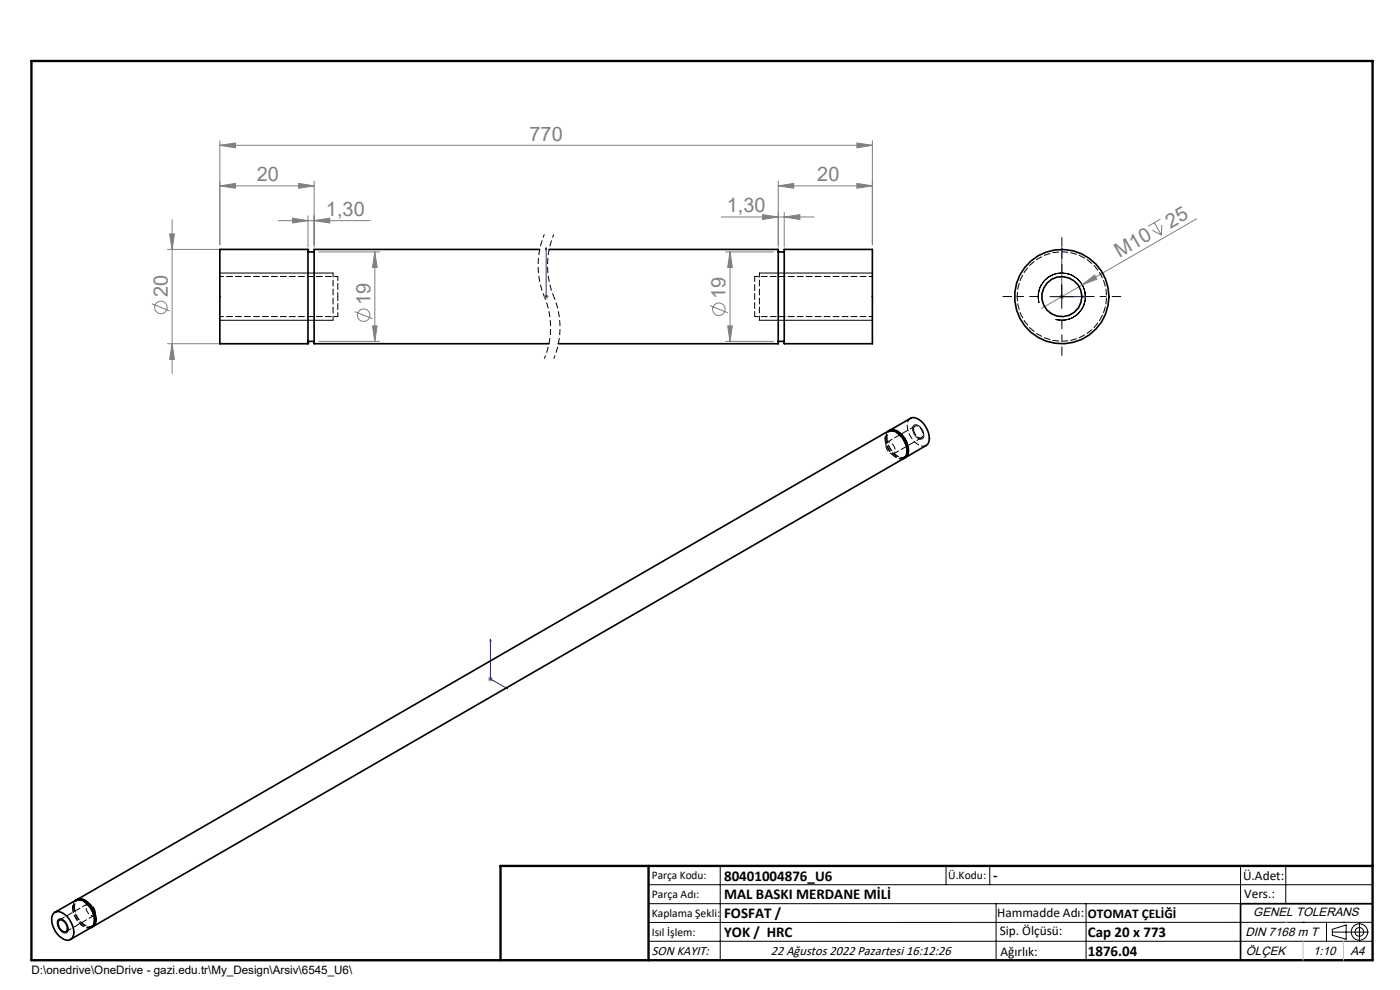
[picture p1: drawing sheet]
<svg xmlns="http://www.w3.org/2000/svg" width="297mm" height="210mm" viewBox="0 0 297 210" stroke-linecap="round" stroke-linejoin="round" font-family="sans-serif">
<g fill="none" stroke="#808080" stroke-width=".21">
<path d="M46.6 39.4l3.4-.5v1zM46.6 39.4h20M46.6 30.8l3.4-.5v1.1zM46.6 29.8v22.1M46.6 30.8h138.5M63.4 38.9l3.2 .5-3.2 .5zM66.6 38.4v14M165.1 39.4l3.3-.5v1zM165.1 39.4h20M165.1 38.4v14M181.8 30.3l3.3 .5-3.3 .6zM181.8 38.9l3.3 .5-3.3 .5z"/>
<path d="M185.1 29.8v22.1M35.5 52.9h30.2M36 49.6h1l-.5 3.3zM36.5 46.6v32.7M59 46.8h19.5M62.1 46.3l3.2 .5-3.2 .5zM65.3 45.8v6.6M66.6 46.8l3.4-.5v1zM67.6 53.4h12.9M79.5 53.4l.5 3.3h-1zM79.5 53.4v19M153 46h19.7"/>
<path d="M153.9 53.4h10.2M154.9 53.4l.5 3.3h-1zM154.9 53.4v19M161.8 45.5l3.3 .5-3.3 .6zM166.4 46l3.3-.5v1.1zM166.4 45v7.4M244.5 48.9l1.9 1M244.9 47.2l1.5 2.7M246.2 46.5l-2.6 1.5M246.5 47.7l-.1 2.2M253.9 46.4l-24.3 14M32.2 64.4l3.8 1.6"/>
<path d="M35.5 72.9h30.2M36.5 72.9l.5 3.3h-1zM67.6 72.4h12.9M75.2 66.1l3.8 1.5M79 69.1h1l-.5 3.3zM115.4 62.9h1M115.5 62.6l.7 .7M115.9 62.4v1M116.2 62.6l-.7 .7M150.6 64.8l3.8 1.5M153.9 72.4h10.2M154.4 69.1h1l-.5 3.3z"/>
<path d="M224.8 62.9h.9M224.9 62.6l.7 .7M225.2 62.4v1M225.6 62.6l-.7 .7M229.6 60.4l2.6-2.1 .5 .9zM229.6 60.4l-8.7 5M103.5 144h1.1M103.7 143.7l.7 .7M104 143.5v1M104.4 143.7l-.7 .7"/>
<circle cx="34.1" cy="65.2" r="1.33"/>
<circle cx="77.1" cy="66.9" r="1.32"/>
<circle cx="152.5" cy="65.6" r="1.32"/>
</g>
<path d="M115.5 49.7a17.1 17.1 0 0 0 0 13.2M117.5 49.7a17.1 17.1 0 0 0 0 13.2M115.5 62.9a17.1 17.1 0 0 1 0 13.2M117.5 62.9a17.1 17.1 0 0 1 0 13.2" fill="none" stroke="#000" stroke-width=".21" stroke-dasharray="1.3 .6" stroke-dashoffset=".5" stroke-linecap="butt"/>
<g fill="none" stroke="#000" stroke-width=".21">
<path d="M46.6 57.9h24.1M161.1 57.9h24M46.6 67.9h24.1M161.1 67.9h24M220.4 64.2a5 5 0 0 1 4.4-6.2 5 5 0 0 1 5.4 5.4 5 5 0 0 1-6.3 4.4M222.7 62.9h5.1M225.2 60.4v5M194 90.2a2.06 2.06 0 0 1 2 2.2 .78 .78 0 0 1-.6 .8 .78 .78 0 0 1-.9-.5 1.89 1.89 0 0 1-.5-2.5zM12.3 195a1.16 1.16 0 0 1 1.7 .7 1.56 1.56 0 0 1 0 2.2 2.07 2.07 0 0 1-1.7-2.9zM137.6 187.7h153.6M137.6 191.7h153.6M137.6 199.7h153.6"/>
<path d="M152.8 183.7v20M200.7 183.7v4M210 183.7v4M211.3 191.7v12M230.4 191.7v12M263.2 183.7v20M272.8 183.7v8M276.4 195.6h.1M281.4 195.6v4.1M282.6 197.7h7.8M282.6 197.1l3-.9v3l-3-.8zM285 195.6h.1"/>
<path d="M288.4 195.8v3.8M291.2 195.6l-153.6 .1"/>
<circle cx="288.4" cy="197.7" r="1.74"/>
<circle cx="288.4" cy="197.7" r=".93"/>
</g>
<path d="M115.9 52.6v.5v-.5M115.9 52.6v10.3M225.2 52.6v10.3h5.2M225.2 52.6l.2 .5h-.3zM115.9 62.8v.2zM115.9 62.9h.1M229.9 62.8l.5 .1-.5 .1zM104 135.6l.1 .4-.1-.1zM104 135.6v8.4l3.7 2.1M107.4 145.8l.3 .3-.3-.1z" fill="none" stroke="#00f" stroke-width=".21"/>
<path d="M106.2 203.7h185" fill="none" stroke="#000" stroke-width=".25"/>
<path d="M291.2 191.7h-28v12" fill="none" stroke="#000" stroke-width=".35"/>
<path d="M6.7 12.9h284.5v190.8h-284.5zM137.6 183.7v20M291.2 183.7h-185v20" fill="none" stroke="#000" stroke-width=".5"/>
<path d="M272.8 195.6h.1M276.4 199.7v4M285 199.7v4" fill="none" stroke="#c0c0c0" stroke-width=".21"/>
<path d="M225.3 57.9v-7.5M220.3 62.9h-7.5M225.3 67.9v7.5M230.3 62.9h7.5" fill="none" stroke="#000" stroke-width=".21" stroke-dasharray="15.2 1.3 1.3 1.3" stroke-dashoffset="13.4"/>
<path d="M161.1 57.9v10M70.7 67.9v-10" fill="none" stroke="#000" stroke-width=".21" stroke-dasharray="1.3 .6" stroke-dashoffset=".4"/>
<g fill="#00f">
<path d="M115.9 62.8v.2zM115.9 52.6v.5z"/>
<path d="M107.4 145.8l.3 .3-.3-.1zM104 135.6l.1 .4-.1-.1z"/>
<path d="M229.9 62.8l.5 .1-.5 .1zM225.2 52.6l.2 .5h-.3z"/>
</g>
<g fill="#808080">
<path d="M229.6 60.4l2.6-2.1 .5 .9z"/>
<path d="M63.4 38.9l3.2 .5-3.2 .5zM46.6 39.4l3.4-.5v1zM66.6 46.8l3.4-.5v1zM62.1 46.3l3.2 .5-3.2 .5zM166.4 46l3.3-.5v1.1zM161.8 45.5l3.3 .5-3.3 .6z"/>
<path d="M46.6 30.8l3.4-.5v1.1zM181.8 30.3l3.3 .5-3.3 .6zM165.1 39.4l3.3-.5v1zM181.8 38.9l3.3 .5-3.3 .5z"/>
<path d="M36 49.6h1l-.5 3.3zM36.5 72.9l.5 3.3h-1zM79.5 53.4l.5 3.3h-1zM79 69.1h1l-.5 3.3zM154.9 53.4l.5 3.3h-1zM154.4 69.1h1l-.5 3.3z"/>
</g>
<g fill="none" stroke="#000" stroke-width=".35">
<path d="M46.6 52.9h18.7v20h-18.7zM65.3 53.4h1.3M114.5 52.9h-47.9v20h49.9M116.5 52.9h48.6v20h-46.7M165.1 53.4h1.3M166.4 52.9h18.7v20h-18.7zM65.3 72.4h1.3M165.1 72.4h1.3M188.6 91.4a1.98 1.98 0 0 1 2.6 .6 4.5 4.5 0 0 1 1.3 4.6l-.6 .5M188.7 91.3l4.4-2.5a2.62 2.62 0 0 1 3.1 1.4 3.9 3.9 0 0 1 .6 4.1l-4.7 2.8M189.1 91.3a3.6 3.6 0 0 1 3.3 3.1 2.26 2.26 0 0 1-.2 2.3M11.5 193.6a1.87 1.87 0 0 1 2.4 .5 4.7 4.7 0 0 1 1.6 4.6 1.45 1.45 0 0 1-2.5 .2 4.5 4.5 0 0 1-1.8-5z"/>
<path d="M11.6 193.5l4.5-2.5a2.08 2.08 0 0 1 2.4 .7 4.8 4.8 0 0 1 1.5 4.2l-.4 .7-4.6 2.7M12.6 195.2a1.66 1.66 0 0 1 1.7 2.1l-.2 .2a1.49 1.49 0 0 1-1.8-1.5zM16.2 190.9l.1-.1a2.33 2.33 0 0 1 2.9 1.2 4 4 0 0 1 .9 4.1l-.6 .5M16.4 190.8l172-99.3a2.81 2.81 0 0 1 3.2 1.7 3.3 3.3 0 0 1 .3 3.9l-172.2 99.5M16.8 190.8a3.9 3.9 0 0 1 3.4 3.6 2.09 2.09 0 0 1-.3 1.8"/>
<circle cx="225.3" cy="62.9" r="10"/>
<circle cx="225.3" cy="62.9" r="4.3"/>
</g>
<path d="M160.1 58.7v8.5M191.8 97.2a2.58 2.58 0 0 1-3.1-1.4l-.8-1.7-.2-1.1M192.3 96.7a1.64 1.64 0 0 1-2.3-.3l-.8-.8-.7-1.1-.3-1.6M193.1 88.7a2.69 2.69 0 0 0-.1 3.5 3.5 3.5 0 0 0 3.2 2.4l.3-.1M19.4 196.7a2.58 2.58 0 0 1-3-1.4l-.9-1.7-.1-1.1M19.9 196.2a1.64 1.64 0 0 1-2.3-.3l-.8-.8-.6-1.1-.4-1.6" fill="none" stroke="#000" stroke-width=".21" stroke-dasharray="1.3 .6" stroke-dashoffset=".2"/>
<path d="M71.7 58.7h-25M185.1 58.7h-25M46.7 67.2h25M160.1 67.2h25" fill="none" stroke="#000" stroke-width=".21" stroke-dasharray="1.3 .6" stroke-dashoffset=".5"/>
<path d="M71.7 62.9v-4.2M71.7 67.2v-4.3M215.8 62.9a9.5 9.5 0 0 1 13.7-8.5 9.5 9.5 0 0 1 1.6 16 9.5 9.5 0 0 1-15.1-5.6l-.2-1.9" fill="none" stroke="#000" stroke-width=".21" stroke-dasharray="1.3 .6" stroke-dashoffset=".4"/>
<path d="M187.7 93a1.68 1.68 0 0 1 .7-1.6M15.4 192.5a1.68 1.68 0 0 1 .7-1.5" fill="none" stroke="#000" stroke-width=".21" stroke-dasharray="1.3 .6" stroke-dashoffset=".9"/>
<path d="M187.9 94.4a.66 .66 0 0 1 .5-.7 .66 .66 0 0 1 .7 .3l.6 .6a1.02 1.02 0 0 1-.3 1.7 1.86 1.86 0 0 1-1.5-1.9M193.8 91a.66 .66 0 0 1 .5-.7 .66 .66 0 0 1 .7 .3l.5 .6a1.02 1.02 0 0 1-.2 1.7 1.86 1.86 0 0 1-1.5-1.9M20.2 193.6a1.66 1.66 0 0 0-1.7-1.8 1.69 1.69 0 0 0 1.3 2.4l.4-.3v-.3" fill="none" stroke="#000" stroke-width=".21" stroke-dasharray="1.3 .6" stroke-dashoffset="-.1"/>
<path d="M188.2 92.9a1.47 1.47 0 0 1 .9-1.6M15.8 192.4a1.47 1.47 0 0 1 1-1.6" fill="none" stroke="#000" stroke-width=".21" stroke-dasharray="1.3 .6" stroke-dashoffset=".6"/>
<path d="M187.9 93a1.36 1.36 0 0 1 .6-1.4 1.36 1.36 0 0 1 1.6 .1 4.5 4.5 0 0 1 2.1 4.8 1.33 1.33 0 0 1-2.1 .4 4.9 4.9 0 0 1-2.2-3.9M191.9 97.1a3.2 3.2 0 0 1-3.2-2.1l-.5-1.1-.2-1.1M15.5 192.5a1.36 1.36 0 0 1 .6-1.4 1.36 1.36 0 0 1 1.6 .2 4.5 4.5 0 0 1 2.1 4.7 1.33 1.33 0 0 1-2.1 .4 4.9 4.9 0 0 1-2.2-3.9M19.5 196.6a3.2 3.2 0 0 1-3.2-2l-.5-1.2-.1-1.1" fill="none" stroke="#000" stroke-width=".21" stroke-dasharray="1.3 .6" stroke-dashoffset=".3"/>
<path d="M188 92.8a1.75 1.75 0 0 1 .6-1.4M15.7 192.3a1.75 1.75 0 0 1 .5-1.4" fill="none" stroke="#000" stroke-width=".21" stroke-dasharray="1.3 .6" stroke-dashoffset=".8"/>
<path d="M189.6 96.2l5.9-3.4M194.1 90.4l-5.9 3.4M14 197.6l5.9-3.4M18.5 191.8l-5.9 3.4" fill="none" stroke="#000" stroke-width=".21" stroke-dasharray="1.3 .6" stroke-dashoffset=".1"/>
<path d="M188.8 91.4l-.3 .2M191.7 97.1l.3-.2M16.5 190.9l-.4 .2M19.3 196.6l.3-.2" fill="none" stroke="#000" stroke-width=".21" stroke-dasharray="1.3 .6"/>
<g font-size="4.2" fill="#808080">
<text x="112.3" y="29.9">770</text>
<text x="54.5" y="38.5">20</text>
<text x="173.4" y="38.5">20</text>
<text x="69.2" y="45.8">1,30</text>
<text x="154.2" y="45.1">1,30</text>
<text x="248.3" y="48.5" transform="rotate(-30 248.3 48.5)">25</text>
<text x="237.5" y="54.8" transform="rotate(-30 237.5 54.8)">M10</text>
<text x="35.6" y="63" transform="rotate(-90 35.6 63)">20</text>
<text x="78.6" y="64.7" transform="rotate(-90 78.6 64.7)">19</text>
<text x="153.9" y="63.4" transform="rotate(-90 153.9 63.4)">19</text>
</g>
<g font-size="3.2">
<text x="153.6" y="186.8">80401004876_U6</text>
<text x="153.6" y="190.8">MAL BASKI MERDANE MİLİ</text>
<text x="210.7" y="186.6">-</text>
<text x="153.6" y="194.8">FOSFAT /</text>
<text x="153.6" y="198.8">YOK / HRC</text>
<text x="230.8" y="198.7">Cap 20 x 773</text>
<text x="230.8" y="202.8">1876.04</text>
</g>
<g font-size="2.8">
<text x="263.7" y="186.7">Ü.Adet:</text>
<text x="263.9" y="190.5">Vers.:</text>
<text x="211.5" y="194.5">Hammadde Adı:</text>
<text x="230.8" y="194.7">OTOMAT ÇELİĞİ</text>
<text x="138.3" y="202.6">SON KAYIT:</text>
<text x="163.6" y="202.6">22 Ağustos 2022 Pazartesi 16:12:26</text>
<text x="212.1" y="198.4">Sip. Ölçüsü:</text>
<text x="212.2" y="202.7">Ağırlık:</text>
</g>
<g font-size="2.6">
<text x="265.9" y="194.4">GENEL TOLERANS</text>
<text x="264.2" y="198.5">DIN 7168 m T</text>
<text x="264.3" y="202.6">ÖLÇEK</text>
<text x="278.5" y="202.6">1:10</text>
<text x="286.5" y="202.6">A4</text>
</g>
<g font-size="2.5">
<text x="138.3" y="186.4">Parça Kodu:</text>
<text x="138.3" y="190.5">Parça Adı:</text>
<text x="201.2" y="186.5">Ü.Kodu:</text>
<text x="138.3" y="194.5">Kaplama Şekli:</text>
<text x="138.3" y="198.6">Isıl İşlem:</text>
<text x="6.7" y="206.7">D:\onedrive\OneDrive - gazi.edu.tr\My_Design\Arsiv\6545_U6\</text>
</g>
</svg>
